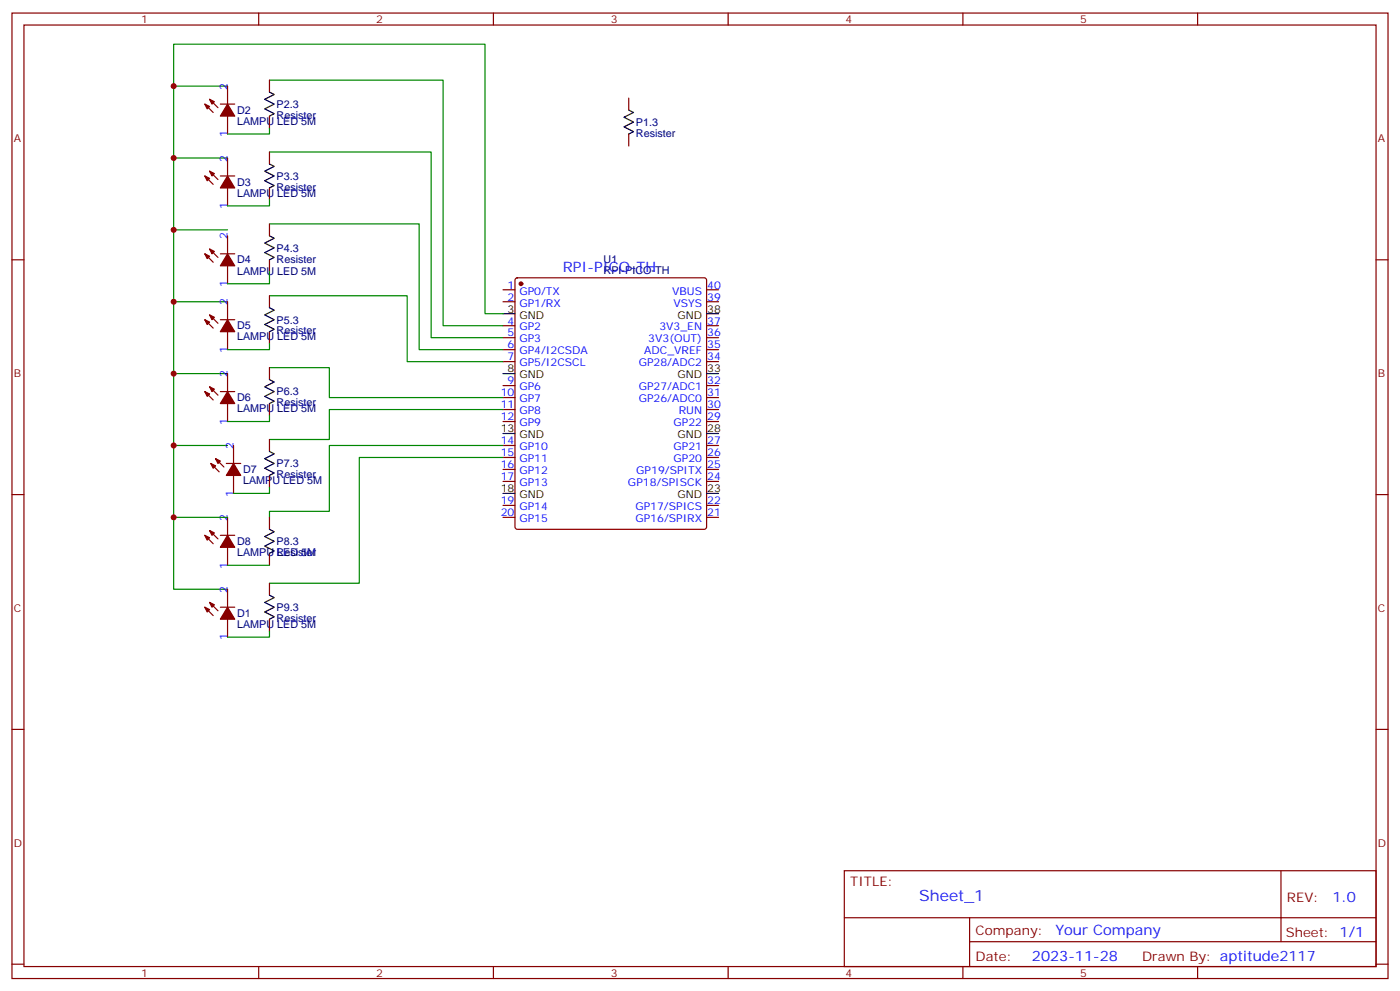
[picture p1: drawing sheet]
<svg xmlns="http://www.w3.org/2000/svg" width="412mm" height="292mm" viewBox="0 0 412 292" stroke-linecap="round" stroke-linejoin="round" font-family="sans-serif">
<g fill="none" stroke="#870000" stroke-width=".35">
<path d="M3.5 3.8h405.4v284.4h-405.4zM7.1 7.4h398.2v277.3h-398.2zM76.2 3.8v3.6M145.3 3.8v3.6M214.5 3.8v3.6M283.6 3.8v3.6M352.8 3.8v3.6M60.3 30.7l2.5 2.4M61.7 29.2l2.5 2.5M64.9 30.7h4.2M67 25.4v5.3M67 34.2v5.3"/>
<path d="M79.4 23.6v3.5M79.4 34.2v3.5M185.2 28.9v3.5M185.2 39.5v3.5M60.3 51.8l2.5 2.5M61.7 50.4l2.5 2.5M64.9 51.8h4.2M67 46.5v5.3M67 55.4v5.2M79.4 44.8v3.5M79.4 55.4v3.5M3.5 76.5h3.6"/>
<path d="M60.3 74.8l2.5 2.4M61.7 73.3l2.5 2.5M64.9 74.8h4.2M67 69.5v5.3M67 78.3v5.3M79.4 65.9v3.6M79.4 76.5v3.5M405.3 76.5h3.6M60.3 94.2l2.5 2.4M61.7 92.7l2.5 2.5M64.9 94.2h4.2M67 88.9v5.3"/>
<path d="M67 97.7v5.3M79.4 87.1v3.5M79.4 97.7v3.5M148.2 85.3h3.5M148.2 88.9h3.5M148.2 95.9h3.5M148.2 99.4h3.5M151.9 82l.5-.2h55l.5 .2 .2 .5v72.7l-.2 .5-.5 .2h-55l-.5-.2-.2-.5v-72.7zM208.1 85.3h3.6M208.1 88.9h3.6M208.1 95.9h3.6M208.1 99.4h3.6"/>
<path d="M60.3 115.3l2.5 2.5M61.7 113.9l2.5 2.5M64.9 115.3h4.2M67 110v5.3M67 118.9v5.2M79.4 108.3v3.5M79.4 118.9v3.5M148.2 103h3.5M148.2 106.5h3.5M148.2 113.6h3.5M148.2 117.1h3.5M208.1 103h3.6"/>
<path d="M208.1 106.5h3.6M208.1 113.6h3.6M208.1 117.1h3.6M62.1 136.5l2.5 2.5M63.5 135.1l2.5 2.4M66.7 136.5h4.2M68.8 131.2v5.3M79.4 129.4v3.6M148.2 120.6h3.5M148.2 124.1h3.5M148.2 131.2h3.5M148.2 134.7h3.5"/>
<path d="M148.2 138.3h3.5M208.1 120.6h3.6M208.1 124.1h3.6M208.1 131.2h3.6M208.1 134.7h3.6M208.1 138.3h3.6M3.5 145.7h3.6M60.3 157.7l2.5 2.4M61.7 156.2l2.5 2.5M64.9 157.7h4.2M67 152.4v5.3M68.8 140v5.3"/>
<path d="M79.4 140v3.5M79.4 152.4v3.5M148.2 141.8h3.5M148.2 148.8h3.5M148.2 152.4h3.5M208.1 141.8h3.6M208.1 148.8h3.6M208.1 152.4h3.6M405.3 145.7h3.6M60.3 178.8l2.5 2.5M61.7 177.4l2.5 2.5M64.9 178.8h4.2"/>
<path d="M67 161.2v5.3M67 173.5v5.3M79.4 162.9v3.6M79.4 171.8v3.5M67 182.4v5.2M79.4 182.4v3.5M3.5 214.8h3.6M405.3 214.8h3.6M248.7 256.4h156.6v28.3h-156.6zM377.3 256.5v20.8M248.7 270.3h156.5M285.6 277.3h119.6"/>
<path d="M285.6 270.3v14.1M3.5 284h3.6M76.2 284.7v3.5M145.3 284.7v3.5M214.5 284.7v3.5M283.6 284.7v3.5M352.8 284.7v3.5M405.3 284h3.6"/>
</g>
<g fill="#870000" stroke="#870000" stroke-width=".35">
<path d="M67 178.8l2.1 3.6h-4.2z"/>
<path d="M61.7 177.4l1.4 .7-.7 .7z"/>
<path d="M60.3 178.8l1.4 .7-.7 .7z"/>
<path d="M67 30.7l2.1 3.5h-4.2z"/>
<path d="M61.7 29.2l1.4 .8-.7 .7z"/>
<path d="M60.3 30.7l1.4 .7-.7 .7z"/>
<path d="M67 51.8l2.1 3.6h-4.2z"/>
<path d="M61.7 50.4l1.4 .7-.7 .7z"/>
<path d="M60.3 51.8l1.4 .7-.7 .7z"/>
<path d="M67 74.8l2.1 3.5h-4.2z"/>
<path d="M61.7 73.3l1.4 .7-.7 .8z"/>
<path d="M60.3 74.8l1.4 .7-.7 .7z"/>
<path d="M67 94.2l2.1 3.5h-4.2z"/>
<path d="M61.7 92.7l1.4 .8-.7 .7z"/>
<path d="M60.3 94.2l1.4 .7-.7 .7z"/>
<path d="M67 115.3l2.1 3.6h-4.2z"/>
<path d="M61.7 113.9l1.4 .7-.7 .7z"/>
<path d="M60.3 115.3l1.4 .7-.7 .7z"/>
<path d="M68.8 136.5l2.1 3.5h-4.2z"/>
<path d="M63.5 135.1l1.4 .7-.7 .7z"/>
<path d="M62.1 136.5l1.4 .7-.7 .7z"/>
<path d="M67 157.7l2.1 3.5h-4.2z"/>
<path d="M61.7 156.2l1.4 .8-.7 .7z"/>
<path d="M60.3 157.7l1.4 .7-.7 .7z"/>
<circle cx="153.5" cy="83.6" r=".53"/>
</g>
<g fill="none" stroke="#000" stroke-width=".35">
<path d="M79.4 27.1l1.4 .7-2.8 1.4 2.8 1.5-2.8 1.4 2.8 1.4-1.4 .7M185.2 32.4l1.4 .7-2.8 1.4 2.8 1.4-2.8 1.5 2.8 1.4-1.4 .7M79.4 48.3l1.4 .7-2.8 1.4 2.8 1.4-2.8 1.4 2.8 1.4-1.4 .8M79.4 69.5l1.4 .7-2.8 1.4 2.8 1.4-2.8 1.4 2.8 1.4-1.4 .7M79.4 90.6l1.4 .7-2.8 1.4 2.8 1.5-2.8 1.4 2.8 1.4-1.4 .7M148.2 92.4h3.5M208.1 92.4h3.6M79.4 111.8l1.4 .7-2.8 1.4 2.8 1.4-2.8 1.4 2.8 1.4-1.4 .8M148.2 110h3.5M208.1 110h3.6M79.4 133l1.4 .7-2.8 1.4 2.8 1.4-2.8 1.4 2.8 1.4-1.4 .7M148.2 127.7h3.5"/>
<path d="M208.1 127.7h3.6M79.4 155.9l1.4 .7-2.8 1.4 2.8 1.4-2.8 1.4 2.8 1.4-1.4 .7M148.2 145.3h3.5M208.1 145.3h3.6M79.4 175.3l1.4 .7-2.8 1.4 2.8 1.4-2.8 1.4 2.8 1.4-1.4 .8"/>
</g>
<g fill="none" stroke="#008700" stroke-width=".35">
<path d="M51.2 25.4v-12.4h91.7v79.4h5.3M67 25.4h-15.8v148.1h15.8M79.4 23.6h51.1v72.3h17.7M79.4 37.7v1.8h-12.4M51.2 46.5h15.8M79.4 44.8h47.6v54.6h21.2M79.4 58.9v1.7h-12.4M51.2 67.7h15.8M79.4 65.9h44.1v37.1h24.7M51.2 88.9h15.8M79.4 87.1h40.5v19.4h28.3M79.4 80v3.6h-12.4"/>
<path d="M51.2 110h15.8M79.4 108.3h17.6v8.8h51.2M79.4 101.2v1.8h-12.4M51.2 131.2h15.8M79.4 122.4v1.7h-12.4M148.2 120.6h-51.2v8.8h-17.6M148.2 131.2h-51.2v19.4h-17.6v1.8M148.2 134.7h-42.4v37.1h-26.4M51.2 152.4h15.8M79.4 143.5v1.8h-10.6M67 166.5h12.4M79.4 185.9v1.7h-12.4"/>
</g>
<g fill="#c00">
<circle cx="51.2" cy="46.5" r=".88"/>
<circle cx="51.2" cy="67.7" r=".88"/>
<circle cx="51.2" cy="131.2" r=".88"/>
<circle cx="51.2" cy="110" r=".88"/>
<circle cx="51.2" cy="88.9" r=".88"/>
<circle cx="51.2" cy="25.4" r=".88"/>
<circle cx="51.2" cy="152.4" r=".88"/>
</g>
<text font-size="4.6" fill="#00f" x="270.8" y="265.5">Sheet_1</text>
<g font-size="4.2" fill="#00f">
<text x="165.8" y="80">RPI-PICO-TH</text>
<text x="392.5" y="265.7">1.0</text>
<text x="310.9" y="275.3">Your Company</text>
<text x="304" y="283.1">2023-11-28</text>
</g>
<g font-size="3.9" fill="#800">
<text x="250.5" y="261">TITLE:</text>
<text x="379.1" y="265.7">REV:</text>
<text x="287.4" y="275.2">Company:</text>
<text x="378.7" y="275.8">Sheet: 1/1</text>
<text x="287.4" y="282.9">Date:</text>
<text x="336.4" y="283">Drawn By: aptitude2117</text>
</g>
<g font-size="3.2" fill="#800">
<text x="41.6" y="6.8">1</text>
<text x="110.8" y="6.8">2</text>
<text x="179.9" y="6.8">3</text>
<text x="249.1" y="6.8">4</text>
<text x="318.2" y="6.8">5</text>
<text x="4.1" y="41.9">A</text>
<text x="405.9" y="41.9">A</text>
<text x="4.1" y="111.1">B</text>
<text x="405.9" y="111.1">B</text>
<text x="4.1" y="180.2">C</text>
<text x="405.9" y="180.2">C</text>
<text x="4.1" y="249.4">D</text>
<text x="405.9" y="249.4">D</text>
<text x="41.6" y="287.7">1</text>
<text x="110.8" y="287.7">2</text>
<text x="179.9" y="287.7">3</text>
<text x="249.1" y="287.7">4</text>
<text x="318.2" y="287.7">5</text>
</g>
<g font-size="3.2" fill="#00f">
<text x="67" y="26.4" transform="rotate(-90 67 26.4)">2</text>
<text x="67" y="40.4" transform="rotate(-90 67 40.4)">1</text>
<text x="67" y="47.6" transform="rotate(-90 67 47.6)">2</text>
<text x="67" y="61.6" transform="rotate(-90 67 61.6)">1</text>
<text x="67" y="70.5" transform="rotate(-90 67 70.5)">2</text>
<text x="67" y="89.9" transform="rotate(-90 67 89.9)">2</text>
<text x="67" y="84.5" transform="rotate(-90 67 84.5)">1</text>
<text x="149.5" y="85">1</text>
<text x="149.5" y="88.5">2</text>
<text x="153" y="86.7">GP0/TX</text>
<text x="198" y="86.7">VBUS</text>
<text x="208.3" y="88.5">39</text>
<text x="208.3" y="85">40</text>
<text x="149.5" y="95.6">4</text>
<text x="153" y="90.3">GP1/RX</text>
<text x="198.4" y="90.3">VSYS</text>
<text x="208.3" y="95.6">37</text>
<text x="149.5" y="99.1">5</text>
<text x="153" y="97.3">GP2</text>
<text x="153" y="100.9">GP3</text>
<text x="191" y="100.9">3V3(OUT)</text>
<text x="194.2" y="97.3">3V3_EN</text>
<text x="208.3" y="99.1">36</text>
<text x="67" y="103.9" transform="rotate(-90 67 103.9)">1</text>
<text x="149.5" y="102.6">6</text>
<text x="149.5" y="106.2">7</text>
<text x="153" y="104.4">GP4/I2CSDA</text>
<text x="153" y="107.9">GP5/I2CSCL</text>
<text x="188.1" y="107.9">GP28/ADC2</text>
<text x="189.8" y="104.4">ADC_VREF</text>
<text x="208.3" y="106.2">34</text>
<text x="208.3" y="102.6">35</text>
<text x="67" y="111.1" transform="rotate(-90 67 111.1)">2</text>
<text x="149.5" y="113.2">9</text>
<text x="208.3" y="113.2">32</text>
<text x="147.5" y="116.7">10</text>
<text x="153" y="115">GP6</text>
<text x="153" y="118.5">GP7</text>
<text x="188.1" y="118.5">GP26/ADC0</text>
<text x="188.1" y="115">GP27/ADC1</text>
<text x="208.3" y="116.7">31</text>
<text x="67" y="125.1" transform="rotate(-90 67 125.1)">1</text>
<text x="147.5" y="120.3">11</text>
<text x="147.5" y="123.8">12</text>
<text x="153" y="122">GP8</text>
<text x="153" y="125.6">GP9</text>
<text x="198.4" y="125.6">GP22</text>
<text x="199.9" y="122">RUN</text>
<text x="208.3" y="123.8">29</text>
<text x="208.3" y="120.3">30</text>
<text x="147.5" y="130.8">14</text>
<text x="208.3" y="130.8">27</text>
<text x="68.8" y="132.3" transform="rotate(-90 68.8 132.3)">2</text>
<text x="147.5" y="134.4">15</text>
<text x="147.5" y="137.9">16</text>
<text x="153" y="132.6">GP10</text>
<text x="153" y="136.1">GP11</text>
<text x="198.4" y="136.1">GP20</text>
<text x="198.4" y="132.6">GP21</text>
<text x="208.3" y="137.9">25</text>
<text x="208.3" y="134.4">26</text>
<text x="147.5" y="141.4">17</text>
<text x="153" y="139.7">GP12</text>
<text x="153" y="143.2">GP13</text>
<text x="185" y="143.2">GP18/SPISCK</text>
<text x="187.4" y="139.7">GP19/SPITX</text>
<text x="208.3" y="141.4">24</text>
<text x="68.8" y="146.3" transform="rotate(-90 68.8 146.3)">1</text>
<text x="147.5" y="148.5">19</text>
<text x="208.3" y="148.5">22</text>
<text x="67" y="153.4" transform="rotate(-90 67 153.4)">2</text>
<text x="147.5" y="152">20</text>
<text x="153" y="150.2">GP14</text>
<text x="153" y="153.8">GP15</text>
<text x="187.2" y="150.2">GP17/SPICS</text>
<text x="187.2" y="153.8">GP16/SPIRX</text>
<text x="208.3" y="152">21</text>
<text x="67" y="167.4" transform="rotate(-90 67 167.4)">1</text>
<text x="67" y="174.6" transform="rotate(-90 67 174.6)">2</text>
<text x="67" y="188.6" transform="rotate(-90 67 188.6)">1</text>
</g>
<g font-size="3.2" fill="#000080">
<text x="69.8" y="33.5">D2</text>
<text x="81.5" y="35">Resister</text>
<text x="81.5" y="31.8">P2.3</text>
<text x="69.8" y="36.8">LAMPU LED 5M</text>
<text x="187.3" y="40.3">Resister</text>
<text x="187.3" y="37.1">P1.3</text>
<text x="81.5" y="53">P3.3</text>
<text x="69.8" y="57.9">LAMPU LED 5M</text>
<text x="69.8" y="54.7">D3</text>
<text x="81.5" y="56.1">Resister</text>
<text x="69.8" y="77.6">D4</text>
<text x="81.5" y="77.3">Resister</text>
<text x="81.5" y="74.1">P4.3</text>
<text x="177.8" y="77.5">U1</text>
<text x="69.8" y="80.8">LAMPU LED 5M</text>
<text x="177.8" y="80.6">RPI-PICO-TH</text>
<text x="81.5" y="95.3">P5.3</text>
<text x="69.8" y="100.3">LAMPU LED 5M</text>
<text x="69.8" y="97">D5</text>
<text x="81.5" y="98.5">Resister</text>
<text x="69.8" y="118.2">D6</text>
<text x="81.5" y="119.6">Resister</text>
<text x="81.5" y="116.5">P6.3</text>
<text x="69.8" y="121.4">LAMPU LED 5M</text>
<text x="81.5" y="137.6">P7.3</text>
<text x="71.6" y="142.6">LAMPU LED 5M</text>
<text x="71.6" y="139.3">D7</text>
<text x="81.5" y="140.8">Resister</text>
<text x="69.8" y="160.5">D8</text>
<text x="81.5" y="160.6">P8.3</text>
<text x="69.8" y="163.8">LAMPU LED 5M</text>
<text x="81.5" y="163.7">Resister</text>
<text x="81.5" y="180">P9.3</text>
<text x="69.8" y="184.9">LAMPU LED 5M</text>
<text x="69.8" y="181.7">D1</text>
<text x="81.5" y="183.1">Resister</text>
</g>
<g font-size="3.2">
<text x="149.5" y="92">3</text>
<text x="153" y="93.8">GND</text>
<text x="199.6" y="93.8">GND</text>
<text x="208.3" y="92">38</text>
<text x="149.5" y="109.7">8</text>
<text x="153" y="111.4">GND</text>
<text x="199.6" y="111.4">GND</text>
<text x="208.3" y="109.7">33</text>
<text x="147.5" y="127.3">13</text>
<text x="153" y="129.1">GND</text>
<text x="199.6" y="129.1">GND</text>
<text x="208.3" y="127.3">28</text>
<text x="147.5" y="145">18</text>
<text x="153" y="146.7">GND</text>
<text x="199.6" y="146.7">GND</text>
<text x="208.3" y="145">23</text>
</g>
</svg>
